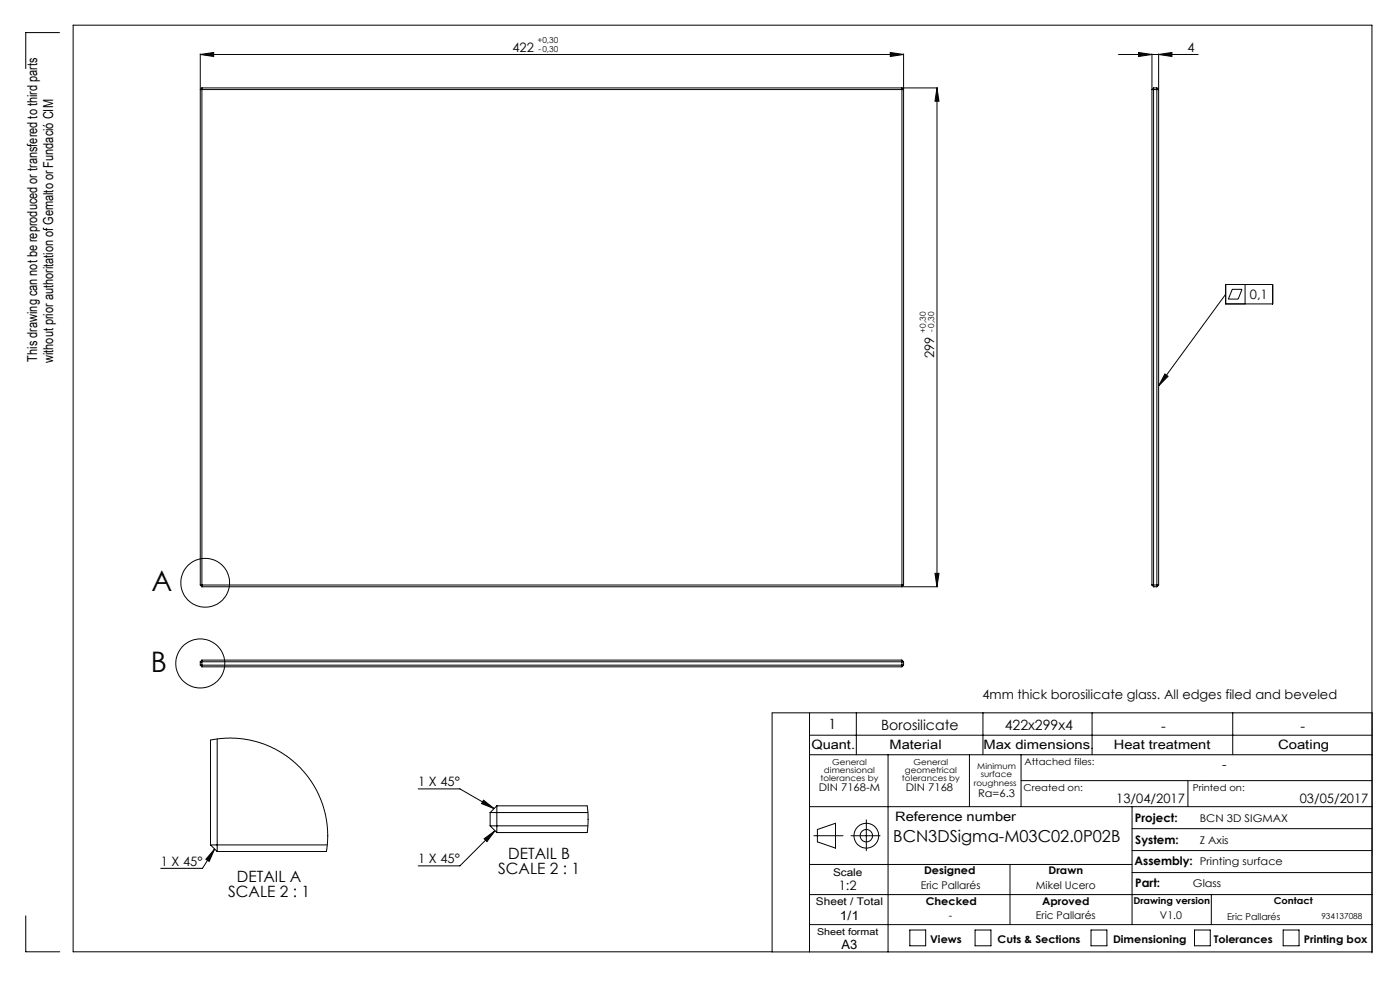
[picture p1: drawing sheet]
<svg xmlns="http://www.w3.org/2000/svg" width="420mm" height="297mm" viewBox="0 0 420 297" stroke-linecap="round" stroke-linejoin="round" font-family="sans-serif">
<g fill="none" stroke="#000" stroke-width=".3">
<path d="M17.9 9.8h-10.2v10.8M60.1 16.3l4-.6v1.2zM60.1 16.3h211M60.1 16.2v10.4M267.1 15.7l4 .6-4 .6zM271.1 16.2v10.4M335.6 16.3h23.8M341.6 15.7l4 .6-4 .6zM345.6 16.2v10.4M347.6 16.3l4-.6v1.2zM347.6 16.2v10.4M60.1 26.8v148.5"/>
<path d="M60.1 26.8h211M60.6 26.3h210M60.6 26.3v149.6M60.6 26.3l-.5 .5M270.6 26.3v149.6M270.6 26.3l.5 .5M270.8 26.3h10.5M271.1 26.8v148.5M281.1 26.3v149.6M281.1 26.3l.6 4h-1.2zM345.6 26.8v148.5M345.6 26.8h2"/>
<path d="M346.1 26.3h1M346.1 26.3v149.6M346.1 26.3l-.5 .5M347.1 26.3v149.6M347.1 26.3l.5 .5M347.6 26.8v148.5M367.7 88.2l-20.1 27.4M367.7 85.3h14.1v5.8h-14.1zM369.7 86.7h2.9l-1.2 2.9h-2.9zM373.5 85.3v5.8M349.5 112.1l.9 .7-2.8 2.8zM60.1 175.3h211"/>
<path d="M60.1 175.3l.5 .6M60.6 175.9h210M270.8 175.9h10.5M271.1 175.3l-.5 .6M280.5 171.8h1.2l-.6 4.1zM345.6 175.3h2M345.6 175.3l.5 .6M346.1 175.9h1M347.6 175.3l-.5 .6M60.1 198.3v1.1M60.1 199.4h211M60.1 198.3h211"/>
<path d="M60.1 199.4l.5 .4M60.6 197.8v2M60.6 199.8h210M60.6 197.8h210M60.6 197.8l-.5 .5M270.6 197.8v2M270.6 197.8l.5 .5M271.1 198.3v1.1M271.1 199.4l-.5 .4M231.6 213.6h180.1l-.1 71.7h-180zM242.9 213.6v71.7M256.9 213.6v12.6"/>
<path d="M294.9 213.6v12.6M327.6 213.6v12.6M369.8 213.6v12.6M65.2 221.5v33.7M125.4 236.4h12.6l10.2 5.9M145.1 239.8l3.1 2.5-3.7-1.5zM242.9 220.3h168.7M242.9 226.2h168.8M266.4 226.2v59.1M290.8 226.2v15.6M306.3 234h105.4M306.3 226.2v15.6"/>
<path d="M356.4 234v7.8M63.1 253.2v-31.4l4-.5 3.4-.1 4.1 .5 3.5 .9 3 1.2 3.3 1.7 2.6 1.9 2.9 2.5 2.1 2.4 1.9 2.8 1.8 3.2 1.2 3.3 .8 2.9 .5 3.8 .1 3.7-.4 3.2h-32.7M63.1 253.2h35.1M63.1 253.2l2.1 2M64.4 254.5l-1.6 3.7-1-.7zM64.4 254.5l-3.7 5.7h-12.5M145.2 251.4l3.3-2.4-2.4 3.2zM147 247.5h29.4M147 243.5h29.4M147 243.5v4M147 247.5l2 2M148.5 249l-10.5 10.5h-12.6"/>
<path d="M149 241.5h27.2l.2 2.6-.2 5.4h-27.2M149 241.5v8M149 241.5l-2 2M242.9 259.1h96.7M242.9 241.8h168.8M244.2 250.5h8.7M245.2 248.6l5.4-1.9v7.5l-5.4-1.9zM255.3 250.5h8.7M259.9 245.7v9.2M303 259.1v18M339.6 254.9h72.1M339.6 248.4h72.1"/>
<path d="M339.6 241.8v35.3M7.7 274.5v10.8h10.2M242.9 268.1h168.7M272.9 278.7h4.8v4.8h-4.8zM292.5 278.7h4.8v4.8h-4.8zM327.3 278.7h4.8v4.8h-4.8zM339.6 261.5h72.1M358.4 278.7h4.7v4.8h-4.7zM363.4 268.1v9M385 278.7h4.7v4.8h-4.7zM411.6 277.1h-168.7M231.6 285.3h-209.7v-277.8h389.7v278.1"/>
<circle cx="61.6" cy="174.7" r="7.3"/>
<circle cx="60.1" cy="198.8" r="7.4"/>
<circle cx="259.9" cy="250.5" r="3.7"/>
<circle cx="259.9" cy="250.5" r="1.86"/>
</g>
<g fill="#000">
<path d="M349.5 112.1l.9 .7-2.8 2.8z"/>
<path d="M60.1 16.3l4-.6v1.2zM267.1 15.7l4 .6-4 .6z"/>
<path d="M341.6 15.7l4 .6-4 .6zM347.6 16.3l4-.6v1.2zM64.4 254.5l-1.6 3.7-1-.7zM145.1 239.8l3.1 2.5-3.7-1.5zM145.2 251.4l3.3-2.4-2.4 3.2z"/>
<path d="M280.5 171.8h1.2l-.6 4.1zM281.1 26.3l.6 4h-1.2z"/>
</g>
<g font-size="8.5">
<text x="45.4" y="177">A</text>
<text x="45.3" y="201.4">B</text>
</g>
<text font-size="4.9" x="268" y="252.5">BCN3DSigma-M03C02.0P02B</text>
<g font-size="4.7">
<text x="152.5" y="257.4">DETAIL B</text>
<text x="149.5" y="261.9">SCALE 2 : 1</text>
<text x="68.5" y="268.8">SCALE 2 : 1</text>
<text x="71.1" y="264.2">DETAIL A</text>
</g>
<g font-size="4.2">
<text x="248.6" y="218.5">1</text>
<text x="264.4" y="218.6">Borosilicate</text>
<text x="301.4" y="218.9">422x299x4</text>
<text x="348.3" y="219.2">-</text>
<text x="390.1" y="219.2">-</text>
</g>
<g font-size="4.1">
<text x="11.2" y="108.3" transform="rotate(-90 11.2 108.3)">This drawing can not be reproduced or transfered to third parts</text>
<text x="15.9" y="108.8" transform="rotate(-90 15.9 108.8)">without prior authoritation of Gemalto or Fundació CIM</text>
</g>
<g font-size="3.9">
<text x="153.7" y="15.5">422</text>
<text x="356.2" y="15.5">4</text>
<text x="375" y="89.6">0,1</text>
<text x="280.3" y="107.3" transform="rotate(-90 280.3 107.3)">299</text>
<text x="294.7" y="209.6">4mm thick borosilicate glass. All edges filed and beveled</text>
<text x="243.4" y="224.5">Quant.</text>
<text x="266.9" y="224.5">Material</text>
<text x="295" y="224.5">Max dimensions.</text>
<text x="334.2" y="224.5">Heat treatment</text>
<text x="383.4" y="224.5">Coating</text>
<text x="366.7" y="230.5">-</text>
<text x="125.5" y="235.6">1 X 45°</text>
<text x="334.9" y="240.8">13/04/2017</text>
<text x="389.9" y="240.8">03/05/2017</text>
<text x="268.6" y="246">Reference number</text>
<text x="48.3" y="259.4">1 X 45°</text>
<text x="125.5" y="258.7">1 X 45°</text>
<text x="251.6" y="266.7">1:2</text>
<text x="252" y="275.6">1/1</text>
<text x="252.5" y="284.4">A3</text>
</g>
<g font-size="3.5">
<text x="340.5" y="246.3">Project:</text>
<text x="340.6" y="252.9">System:</text>
<text x="340.3" y="259.2">Assembly: Printing surface</text>
<text x="340.6" y="265.9">Part:</text>
</g>
<g font-size="3.2">
<text x="245.6" y="237.1">DIN 7168-M</text>
<text x="271.8" y="237.1">DIN 7168</text>
<text x="293.4" y="238.8">Ra=6.3</text>
<text x="359.9" y="246.3">BCN 3D SIGMAX</text>
<text x="359.9" y="252.9">Z Axis</text>
<text x="249.9" y="262.4">Scale</text>
<text x="277.2" y="262">Designed</text>
<text x="314.5" y="262">Drawn</text>
<text x="276.2" y="266.3">Eric Pallarés</text>
<text x="310.8" y="266.3">Mikel Ucero</text>
<text x="357.9" y="265.9">Glass</text>
<text x="244.8" y="271.2">Sheet / Total</text>
<text x="277.7" y="271.2">Checked</text>
<text x="284.7" y="275.5">-</text>
<text x="310.7" y="275.5">Eric Pallarés</text>
<text x="312.6" y="271.2">Aproved</text>
<text x="348" y="275.5">V1.0</text>
<text x="279" y="282.6">Views</text>
<text x="299.3" y="282.6">Cuts &amp; Sections</text>
<text x="333.9" y="282.6">Dimensioning</text>
<text x="364.2" y="282.7">Tolerances</text>
<text x="391.2" y="282.7">Printing box</text>
</g>
<g font-size="2.8">
<text x="307.4" y="229.1">Attached files:</text>
<text x="307.1" y="237.1">Created on:</text>
<text x="357.9" y="237.1">Printed on:</text>
<text x="340" y="270.9">Drawing version</text>
<text x="368.1" y="275.8">Eric Pallarés</text>
<text x="382.1" y="270.9">Contact</text>
<text x="245.1" y="280.2">Sheet format</text>
</g>
<g font-size="2.5">
<text x="161.2" y="13">+0,30</text>
<text x="161.6" y="15.5">-0,30</text>
<text x="277.8" y="99.8" transform="rotate(-90 277.8 99.8)">+0,30</text>
<text x="280.3" y="99.4" transform="rotate(-90 280.3 99.4)">-0,30</text>
<text x="247.2" y="231.6">dimensional</text>
<text x="249.6" y="229.1">General</text>
<text x="271.5" y="231.6">geometrical</text>
<text x="274.1" y="229.1">General</text>
<text x="293.2" y="230.5">Minimum</text>
<text x="294.3" y="233">surface</text>
<text x="246.1" y="234.1">tolerances by</text>
<text x="270.6" y="234.1">tolerances by</text>
<text x="292.2" y="235.7">roughness</text>
<text x="396.4" y="275.5">934137088</text>
</g>
</svg>
